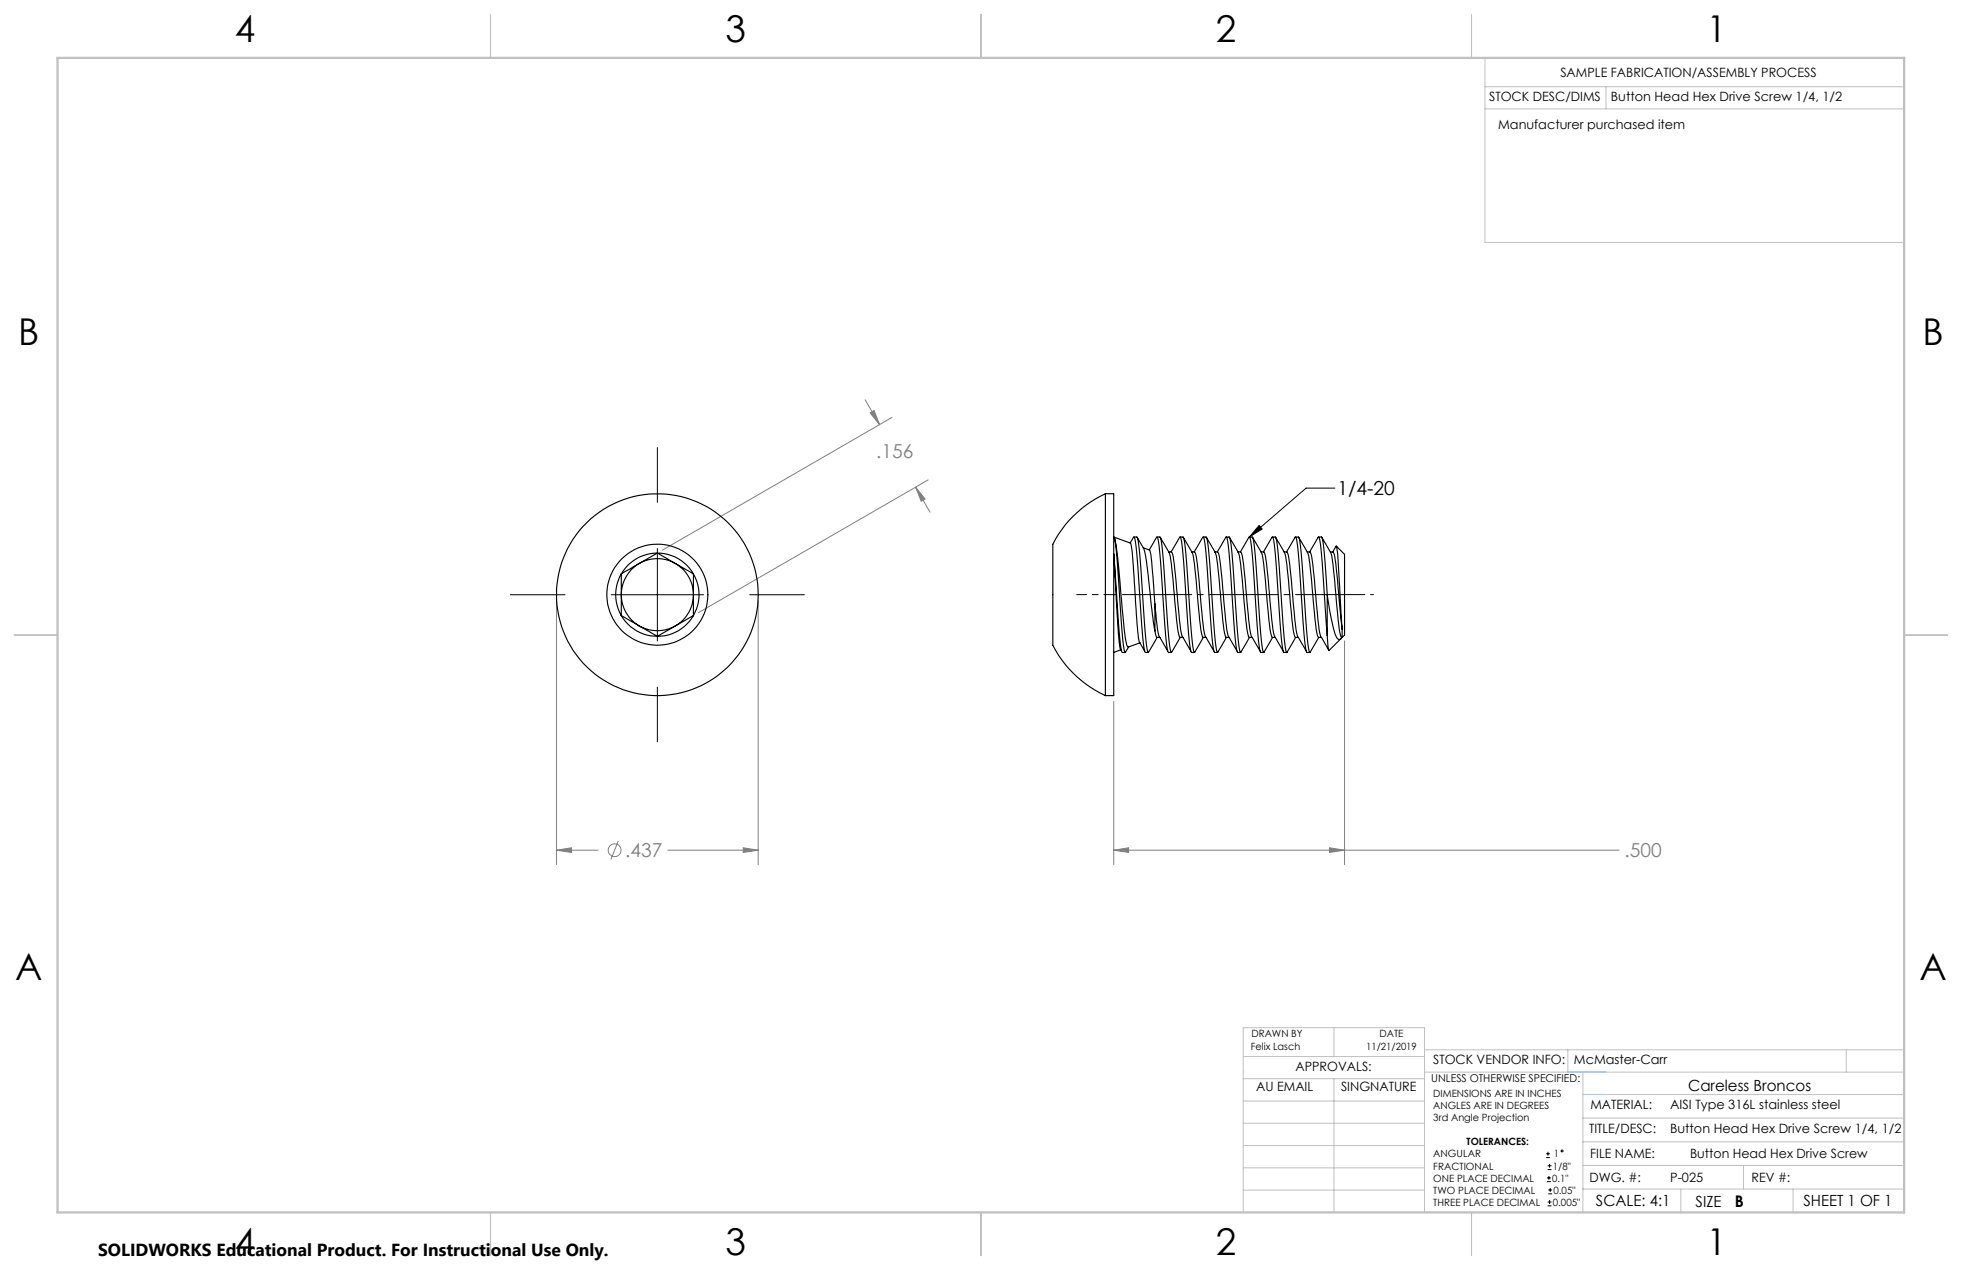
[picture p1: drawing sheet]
<svg xmlns="http://www.w3.org/2000/svg" width="432mm" height="279mm" viewBox="0 0 432 279" stroke-linecap="round" stroke-linejoin="round" font-family="sans-serif">
<g fill="none" stroke="#808080" stroke-width=".22">
<path d="M190.4 87.9l3.2 5.5M191.5 90.8l.9-.5 1.2 3.1zM196.3 91.8l-50.5 29.2M201.5 107.2l2.1 2.6-.9 .5zM201.5 107.2l3.2 5.5M204.3 105.6l-50.6 29.2M122.5 132.1v58.1M166.9 132.1v58.1M245.1 154.3v35.9M295.9 141v49.2M122.5 187l3.3-.5v1zM122.5 187h9.1"/>
<path d="M136.1 185l-1.7 4.1M147 187h19.9M163.6 186.5l3.3 .5-3.3 .5zM245.1 187l3.3-.5v1zM245.1 187h111.2M292.6 186.5l3.3 .5-3.3 .5z"/>
<circle cx="135.3" cy="187" r="1.4"/>
</g>
<g fill="none" stroke="#000" stroke-width=".22">
<path d="M144.7 98.5v12M277.1 115.6l.7 .8-2.8 1.7zM293.8 107.4h-6.4l-12.4 10.7M112.3 130.8h12.1M134.5 130.8h20.3M144.7 120.7v20.3M165 130.8h12M144.7 151.2v12M340.3 254.7h.8M340.3 253.8h.8M340.5 260h.8M340.5 259.2h.8"/>
<path d="M340.6 257.3h.9M340.6 256.5h.9M340.7 253.4v.8M340.9 258.7v.8M341 256.1v.8M340.6 265.3h.9M340.6 264.4h.9M340.7 262.6h.9M340.7 261.8h.9M341 264v.9M341.2 261.4v.8"/>
<circle cx="343.8" cy="253.2" r=".2"/>
</g>
<path d="M302.3 130.8h-57.2" fill="none" stroke="#000" stroke-width=".22" stroke-dasharray="15.2 1.3 1.3 1.3" stroke-dashoffset="-1.9"/>
<path d="M245.1 130.8h-8.1" fill="none" stroke="#000" stroke-width=".22" stroke-dasharray="15.2 1.3 1.3 1.3" stroke-dashoffset="13.1"/>
<g fill="none" stroke="#c0c0c0" stroke-width=".22">
<path d="M326.8 19.1h92.3M326.8 12.7v40.6h92.3M353.4 19.1v4.9M326.8 24h92.3M273.6 232.4h39.9M273.6 237.3h39.9M293.6 226.1v6.3M293.6 237.3v29.4M313.5 235.9h105.6M313.5 231h105.6M345.1 231v4.9M348.4 235.9v30.9"/>
<path d="M406.3 231v4.9M273.6 242.2h39.9M273.6 247.1h39.9M273.6 252h39.9M273.6 256.9h39.9M348.4 246h70.7M348.4 256.4h70.7M348.4 251.2h70.7M348.4 240.8h70.7M383.7 256.4v5.2M273.6 261.8h39.9M313.5 266.7v-40.6h-39.9v40.6h74.4"/>
<path d="M348.4 261.6h70.7M369.9 261.6v5.2M394.6 261.6v5.2"/>
</g>
<path d="M108 3.2v9.5M215.9 3.2v9.5M323.8 3.2v9.5M3.1 139.7h9.6M419.1 139.7h9.5M108 266.7v9.6M215.9 266.7v9.6M323.8 266.7v9.6" fill="none" stroke="#c0c0c0" stroke-width=".25"/>
<path d="M12.7 12.7h406.4v254h-406.4z" fill="none" stroke="#c0c0c0" stroke-width=".5"/>
<path d="M345.1 235.9h8.3M348.4 240.8h5" fill="none" stroke="#53a9ff" stroke-width=".22"/>
<path d="M277.1 115.6l.7 .8-2.8 1.7z" fill="#000"/>
<path d="M245.1 187l3.3-.5v1zM292.6 186.5l3.3 .5-3.3 .5zM122.5 187l3.3-.5v1zM163.6 186.5l3.3 .5-3.3 .5zM191.5 90.8l.9-.5 1.2 3.1zM201.5 107.2l2.1 2.6-.9 .5z" fill="#808080"/>
<g fill="none" stroke="#000" stroke-width=".25">
<path d="M243.3 108.6a23.6 23.6 0 0 0-11.6 11.3v21.8a23.2 23.2 0 0 0 11.6 11.3M243.3 108.6h1.8v44.4h-1.8M243.3 108.6v44.4M245.2 118.2a24.7 24.7 0 0 1 1 6.7 193.5 193.5 0 0 0 1.8 17.1l.3 .4 2.6-1M248.7 119.5l.9-1.4a20.8 20.8 0 0 1 .8 6.4l.8 12.7a21.6 21.6 0 0 0 .9 6.3h.6M249.6 118.1h.6a20.8 20.8 0 0 1 .8 6.4l.9 12.7a21.6 21.6 0 0 0 .8 6.3l2-3.3M250.3 118.2l1.4 2.4M254.6 118.1h.7a20.8 20.8 0 0 1 .8 6.4l.9 12.7a21.6 21.6 0 0 0 .8 6.3l2-3.3M255.3 118.2l1 1.6a8.9 8.9 0 0 1 1.6 5.5l1.3 13.1 .4 1.7 .7 .1M259.7 118.1h.6a20.8 20.8 0 0 1 .9 6.4l.8 12.7a21.6 21.6 0 0 0 .9 6.3l1.9-3.3M260.4 118.2l.9 1.6a8.9 8.9 0 0 1 1.7 5.5l1 11.1 .4 2.8 .4 1M264.8 118.1h.6a20.8 20.8 0 0 1 .9 6.4l.8 12.7a21.6 21.6 0 0 0 .9 6.3l1.9-3.3"/>
<path d="M265.5 118.2l.9 1.6a8.9 8.9 0 0 1 1.7 5.5l1.2 13.1 .4 1.7 .8 .1M269.9 118.1h.6a20.8 20.8 0 0 1 .9 6.4l.8 12.7a21.6 21.6 0 0 0 .8 6.3l2-3.3M270.6 118.2l.9 1.6a8.9 8.9 0 0 1 1.7 5.5l1.2 13.1 .4 1.7 .8 .1M275 118.1h.6a20.8 20.8 0 0 1 .8 6.4l.9 12.7a21.6 21.6 0 0 0 .8 6.3l2-3.3M275.7 118.2l.9 1.6a8.9 8.9 0 0 1 1.6 5.5l1.1 11.1 .3 2.8 .4 1M280 118.1h.7a20.8 20.8 0 0 1 .8 6.4l.9 12.7a21.6 21.6 0 0 0 .8 6.3l2-3.3M280.7 118.2l1 1.6a8.9 8.9 0 0 1 1.6 5.5l1.3 13.1 .4 1.7 .7 .1M285.1 118.1h.6a20.8 20.8 0 0 1 .9 6.4l.8 12.7a21.6 21.6 0 0 0 .9 6.3l1.9-3.3M285.8 118.2l.9 1.6a8.9 8.9 0 0 1 1.7 5.5l1.3 13.1 .4 1.7 .7 .1M290.2 118.1h.6a20.8 20.8 0 0 1 .9 6.4l.4 6.3M290.9 118.2l.9 1.6a8.9 8.9 0 0 1 1.7 5.5l1 11.1 .4 2.8 .4 1M136.7 135.4l8 4.6"/>
<path d="M136.7 135.4a9.1 9.1 0 0 0 8 4.6M136.7 126.3v9.1M136.7 126.3a9.1 9.1 0 0 0 0 9.1M144.7 121.7l-8 4.6M144.7 121.7a9.2 9.2 0 0 0-8 4.6M144.7 121.7a9.2 9.2 0 0 1 7.9 4.6M144.7 121.7l7.9 4.6M152.6 135.4a9.1 9.1 0 0 1-7.9 4.6M152.6 135.4l-7.9 4.6M152.6 126.3v9.1M152.6 126.3a9.1 9.1 0 0 1 0 9.1M251.6 120.5l1.4 .5a67.3 67.3 0 0 1 1.1 11.2l.1 .7"/>
<path d="M251.7 120.6a37.4 37.4 0 0 1 1.2 8.3l1.3 9.9M252.9 121l1.7-2.9a20.8 20.8 0 0 1 .9 6.4l.8 12.7a21.6 21.6 0 0 0 .9 6.3h.6M254.2 138.8l.3 1.3 .8 .1M254.2 132.9v5.9M254.2 132.9l.5 5.5 .6 1.8M257.2 121.4l.7 .1a82.1 82.1 0 0 1 1.4 12.2l.5 4.7 .5 1.8M257.7 121.4l2-3.3a20.8 20.8 0 0 1 .9 6.4l.8 12.7a21.6 21.6 0 0 0 .9 6.3h.6M262.3 121.4l.7 .1a82.1 82.1 0 0 1 1.4 12.2l.5 4.7 .5 1.8M262.8 121.4l2-3.3a20.8 20.8 0 0 1 .8 6.4l.9 12.7a21.6 21.6 0 0 0 .8 6.3h.7M267.4 121.4l.7 .1a82.1 82.1 0 0 1 1.4 12.2l.5 4.7 .5 1.8M267.9 121.4l2-3.3a20.8 20.8 0 0 1 .8 6.4l.9 12.7a21.6 21.6 0 0 0 .8 6.3h.6M272.5 121.4l.7 .1a82.1 82.1 0 0 1 1.4 12.2l.5 4.7 .5 1.8"/>
<path d="M273 121.4l2-3.3a20.8 20.8 0 0 1 .8 6.4l.8 12.7a21.6 21.6 0 0 0 .9 6.3h.6M277.5 121.4l.7 .1a82.1 82.1 0 0 1 1.4 12.2l.5 4.7 .6 1.8M278.1 121.4l1.9-3.3a20.8 20.8 0 0 1 .9 6.4l.8 12.7a21.6 21.6 0 0 0 .9 6.3h.6M282.6 121.4l.7 .1a82.1 82.1 0 0 1 1.4 12.2l.5 4.7 .5 1.8M283.1 121.4l2-3.3a20.8 20.8 0 0 1 .9 6.4l.8 12.7a21.6 21.6 0 0 0 .9 6.3h.6M287.7 121.4l.7 .1a82.1 82.1 0 0 1 1.4 12.2l.5 4.7 .5 1.8M288.2 121.4l2-3.3a20.8 20.8 0 0 1 .8 6.4l1.1 15.3M292.1 130.8v9M292.1 130.8l.6 3.9a19.2 19.2 0 0 0 1.6 5.8 .52 .52 0 0 0 .8 0l.2-.3M292.1 139.8l.2 2.5 .2 .8M292.8 121.4l.7 .1a82.1 82.1 0 0 1 1.4 12.2l.5 4.7M293.3 121.4l.8-1.3 .3 2.2 1 16.1"/>
<path d="M294.1 120.2l1.8 1.8v17.7l-.5 .5M295.4 138.4v1.8M246.7 142.9h-.1a230.4 230.4 0 0 1-1.3-19l-.2-2.1 1.1 15.4a21.6 21.6 0 0 0 .8 6.3h.6M246.7 142.9l-1.6 .6M248.4 142.3l-.8 1.2a21.6 21.6 0 0 1-.8-6.3l-.7-11.2a33.2 33.2 0 0 0-1-7.9l3.7 1.4a14.9 14.9 0 0 1 .6 4.9l.2 3.4a125.1 125.1 0 0 0 1.2 13.6l1.1 1.8M255.3 140.2l1.7 3M260.3 140.2l1.8 3M264.8 140.2h.6M265.4 140.2l1.8 3M270.5 140.2l1.7 3M275.6 140.2l1.7 3M280 140.2h.7"/>
<path d="M280.7 140.2l1.7 3M285.7 140.2l1.8 3M290.8 140.2l1.7 2.9M295.1 140.5l-2.6 2.6M295.3 140.2h.1"/>
<circle cx="144.7" cy="130.8" r="22.2"/>
<circle cx="144.7" cy="130.8" r="7.9"/>
<circle cx="144.7" cy="130.8" r="11.1"/>
</g>
<g font-size="8.1">
<text x="51.7" y="9.3">4</text>
<text x="159.7" y="9.3">3</text>
<text x="267.6" y="9.3">2</text>
<text x="375.6" y="9.3">1</text>
<text x="4" y="76">B</text>
<text x="423.1" y="76">B</text>
<text x="3.3" y="215.7">A</text>
<text x="422.4" y="215.7">A</text>
<text x="51.7" y="276">4</text>
<text x="159.7" y="276">3</text>
<text x="267.6" y="276">2</text>
<text x="375.6" y="276">1</text>
</g>
<g font-size="4.2" fill="#808080">
<text x="192.8" y="100.8">.156</text>
<text x="137.6" y="188.6">.437</text>
<text x="357.5" y="188.6">.500</text>
</g>
<text font-size="4.2" x="294.3" y="109">1/4-20</text>
<text font-size="3.8" x="21.6" y="276.3">SOLIDWORKS Educational Product. For Instructional Use Only.</text>
<text font-size="3.5" x="381.8" y="265.6">B</text>
<g font-size="3.4">
<text x="371.5" y="240.1">Careless Broncos</text>
<text x="351.2" y="265.2">SCALE: 4:1</text>
<text x="373.2" y="265.6">SIZE</text>
<text x="396.9" y="265.2">SHEET 1 OF 1</text>
</g>
<g font-size="2.8">
<text x="343.4" y="16.9">SAMPLE FABRICATION/ASSEMBLY PROCESS</text>
<text x="327.7" y="22.3">STOCK DESC/DIMS</text>
<text x="354.5" y="22.2">Button Head Hex Drive Screw 1/4, 1/2</text>
<text x="329.7" y="28.3">Manufacturer purchased item</text>
<text x="285.1" y="235.7">APPROVALS:</text>
<text x="315.4" y="234.1">STOCK VENDOR INFO:</text>
<text x="346.4" y="234.1">McMaster-Carr</text>
<text x="276.4" y="240.1">AU EMAIL</text>
<text x="295.1" y="240.1">SINGNATURE</text>
<text x="350" y="244.1">MATERIAL:</text>
<text x="367.6" y="244.1">AISI Type 316L stainless steel</text>
<text x="349.7" y="249.2">TITLE/DESC:</text>
<text x="367.6" y="249.2">Button Head Hex Drive Screw 1/4, 1/2</text>
<text x="350" y="254.7">FILE NAME:</text>
<text x="372" y="254.8">Button Head Hex Drive Screw</text>
<text x="349.8" y="260">DWG. #:</text>
<text x="367.6" y="260">P-025</text>
<text x="385.5" y="260">REV #:</text>
</g>
<text font-size="2.4" x="315" y="238.1">UNLESS OTHERWISE SPECIFIED:</text>
<g font-size="2.2">
<text x="275.3" y="231.1">Felix Lasch</text>
<text x="275.4" y="228.2">DRAWN BY</text>
<text x="300.7" y="231.1">11/21/2019</text>
<text x="303.6" y="228.2">DATE</text>
<text x="315.4" y="241.4">DIMENSIONS ARE IN INCHES</text>
<text x="315.4" y="244">ANGLES ARE IN DEGREES</text>
<text x="315.4" y="246.7">3rd Angle Projection</text>
<text x="322.8" y="252">TOLERANCES:</text>
<text x="315.4" y="254.6">ANGULAR</text>
<text x="315.4" y="257.3">FRACTIONAL</text>
<text x="341.8" y="257.3">1/8&quot;</text>
<text x="342" y="254.6">1</text>
<text x="315.4" y="262.6">TWO PLACE DECIMAL</text>
<text x="315.4" y="260">ONE PLACE DECIMAL</text>
<text x="341.6" y="260">0.1&quot;</text>
<text x="341.9" y="262.6">0.05&quot;</text>
<text x="315.4" y="265.3">THREE PLACE DECIMAL</text>
<text x="341.8" y="265.3">0.005&quot;</text>
</g>
</svg>
